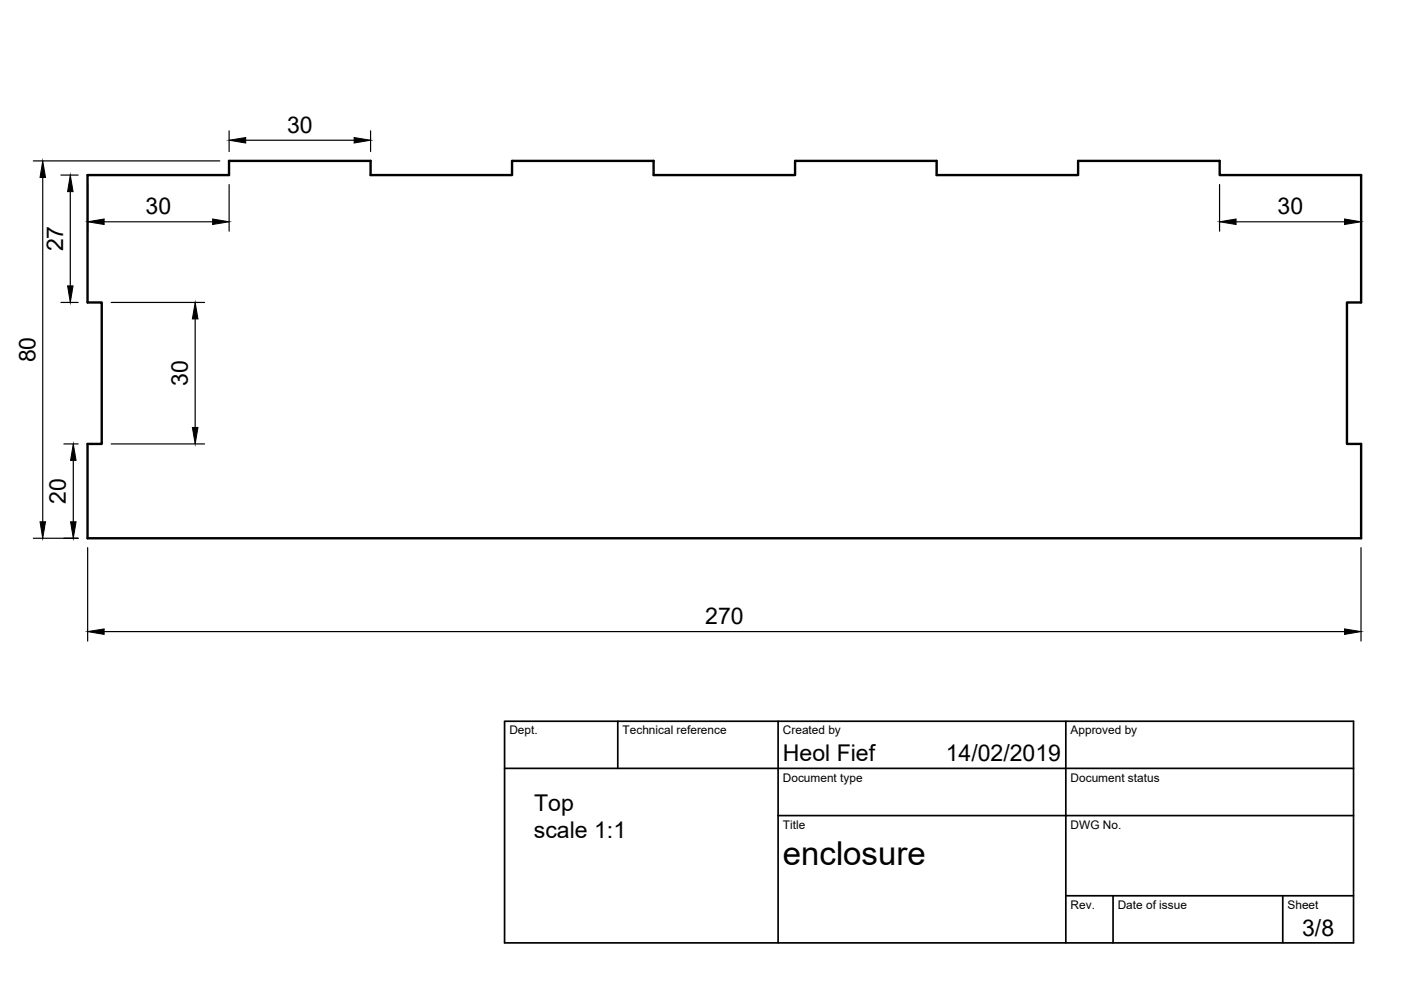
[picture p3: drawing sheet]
<svg xmlns="http://www.w3.org/2000/svg" width="297mm" height="210mm" viewBox="0 0 297 210" stroke-linecap="round" stroke-linejoin="round" font-family="sans-serif">
<!-- layer: Visible -->
<path d="M18.6 37.1h30v-3h30v3h30v-3h30v3h30v-3h30v3h30v-3h30v3h30v27h-3v30h3v20h-270v-20h3v-30h-3z" fill="none" stroke="#000" stroke-width=".51"/>
<!-- layer: TitleBlock -->
<path d="M107 152.9h180v47h-180zM131 152.9v10M165 152.9v47M226 152.9v47M107 162.9h180M165 172.9h122M226 189.9h61M236 189.9v10M272 189.9v10" fill="none" stroke="#000" stroke-width=".36"/>
<!-- layer: Dimensions -->
<g fill="none" stroke="#000" stroke-width=".25">
<path d="M7.1 34.1h39.5M9.1 37.6v73M12.9 37.1h3.7M18.6 39.1v9.9M48.6 27.7v4.4M48.6 39.1v9.9M52.1 29.7h23M78.6 27.7v4.4M258.6 39.1v9.9M288.6 39.1v9.9M14.9 40.6v20M22.1 47h23"/>
<path d="M262.1 47h23M12.9 64.1h3.7M23.6 64.1h19.8M41.4 67.6v23M13.5 94.1h3.1M15.5 97.6v13M23.6 94.1h19.8M7.1 114.1h9.5M18.6 116.1v19.8M288.6 116.1v19.8M22.1 133.9h263"/>
</g>
<g fill="#000" stroke="#000" stroke-width=".21">
<path d="M9.1 34.1l.6 3.5h-1.2zM48.6 29.7l3.5-.5v1.1zM75.1 29.2l3.5 .5-3.5 .6zM14.9 37.1l.6 3.5h-1.2zM18.6 47l3.5-.6v1.2zM45.1 46.4l3.5 .6-3.5 .6zM258.6 47l3.5-.6v1.2zM285.1 46.4l3.5 .6-3.5 .6zM14.3 60.6h1.2l-.6 3.5zM41.4 64.1l.6 3.5h-1.2zM15.5 94.1l.6 3.5h-1.1zM40.8 90.6h1.2l-.6 3.5z"/>
<path d="M8.5 110.6h1.2l-.6 3.5zM15 110.6h1.1l-.6 3.5zM18.6 133.9l3.5-.6v1.2zM285.1 133.3l3.5 .6-3.5 .6z"/>
</g>
<text font-size="7" x="166" y="183.4">enclosure</text>
<g font-size="4.9">
<text x="60.9" y="28.2">30</text>
<text x="30.9" y="45.5">30</text>
<text x="270.9" y="45.5">30</text>
<text x="13.4" y="53.3" transform="rotate(-90 13.4 53.3)">27</text>
<text x="7.5" y="76.8" transform="rotate(-90 7.5 76.8)">80</text>
<text x="39.8" y="81.8" transform="rotate(-90 39.8 81.8)">30</text>
<text x="14" y="106.8" transform="rotate(-90 14 106.8)">20</text>
<text x="149.5" y="132.4">270</text>
<text x="166" y="161.4">Heol Fief</text>
<text x="200.5" y="161.4">14/02/2019</text>
<text x="113.2" y="171.9">Top</text>
<text x="113.2" y="177.8">scale 1:1</text>
<text x="276.1" y="198.6">3/8</text>
</g>
<g font-size="2.5">
<text x="108" y="155.7">Dept.</text>
<text x="132" y="155.7">Technical reference</text>
<text x="166" y="155.7">Created by</text>
<text x="227" y="155.7">Approved by</text>
<text x="166" y="165.7">Document type</text>
<text x="227" y="165.7">Document status</text>
<text x="166" y="175.7">Title</text>
<text x="227" y="175.7">DWG No.</text>
<text x="227" y="192.7">Rev.</text>
<text x="237" y="192.7">Date of issue</text>
<text x="273" y="192.7">Sheet</text>
</g>
</svg>
